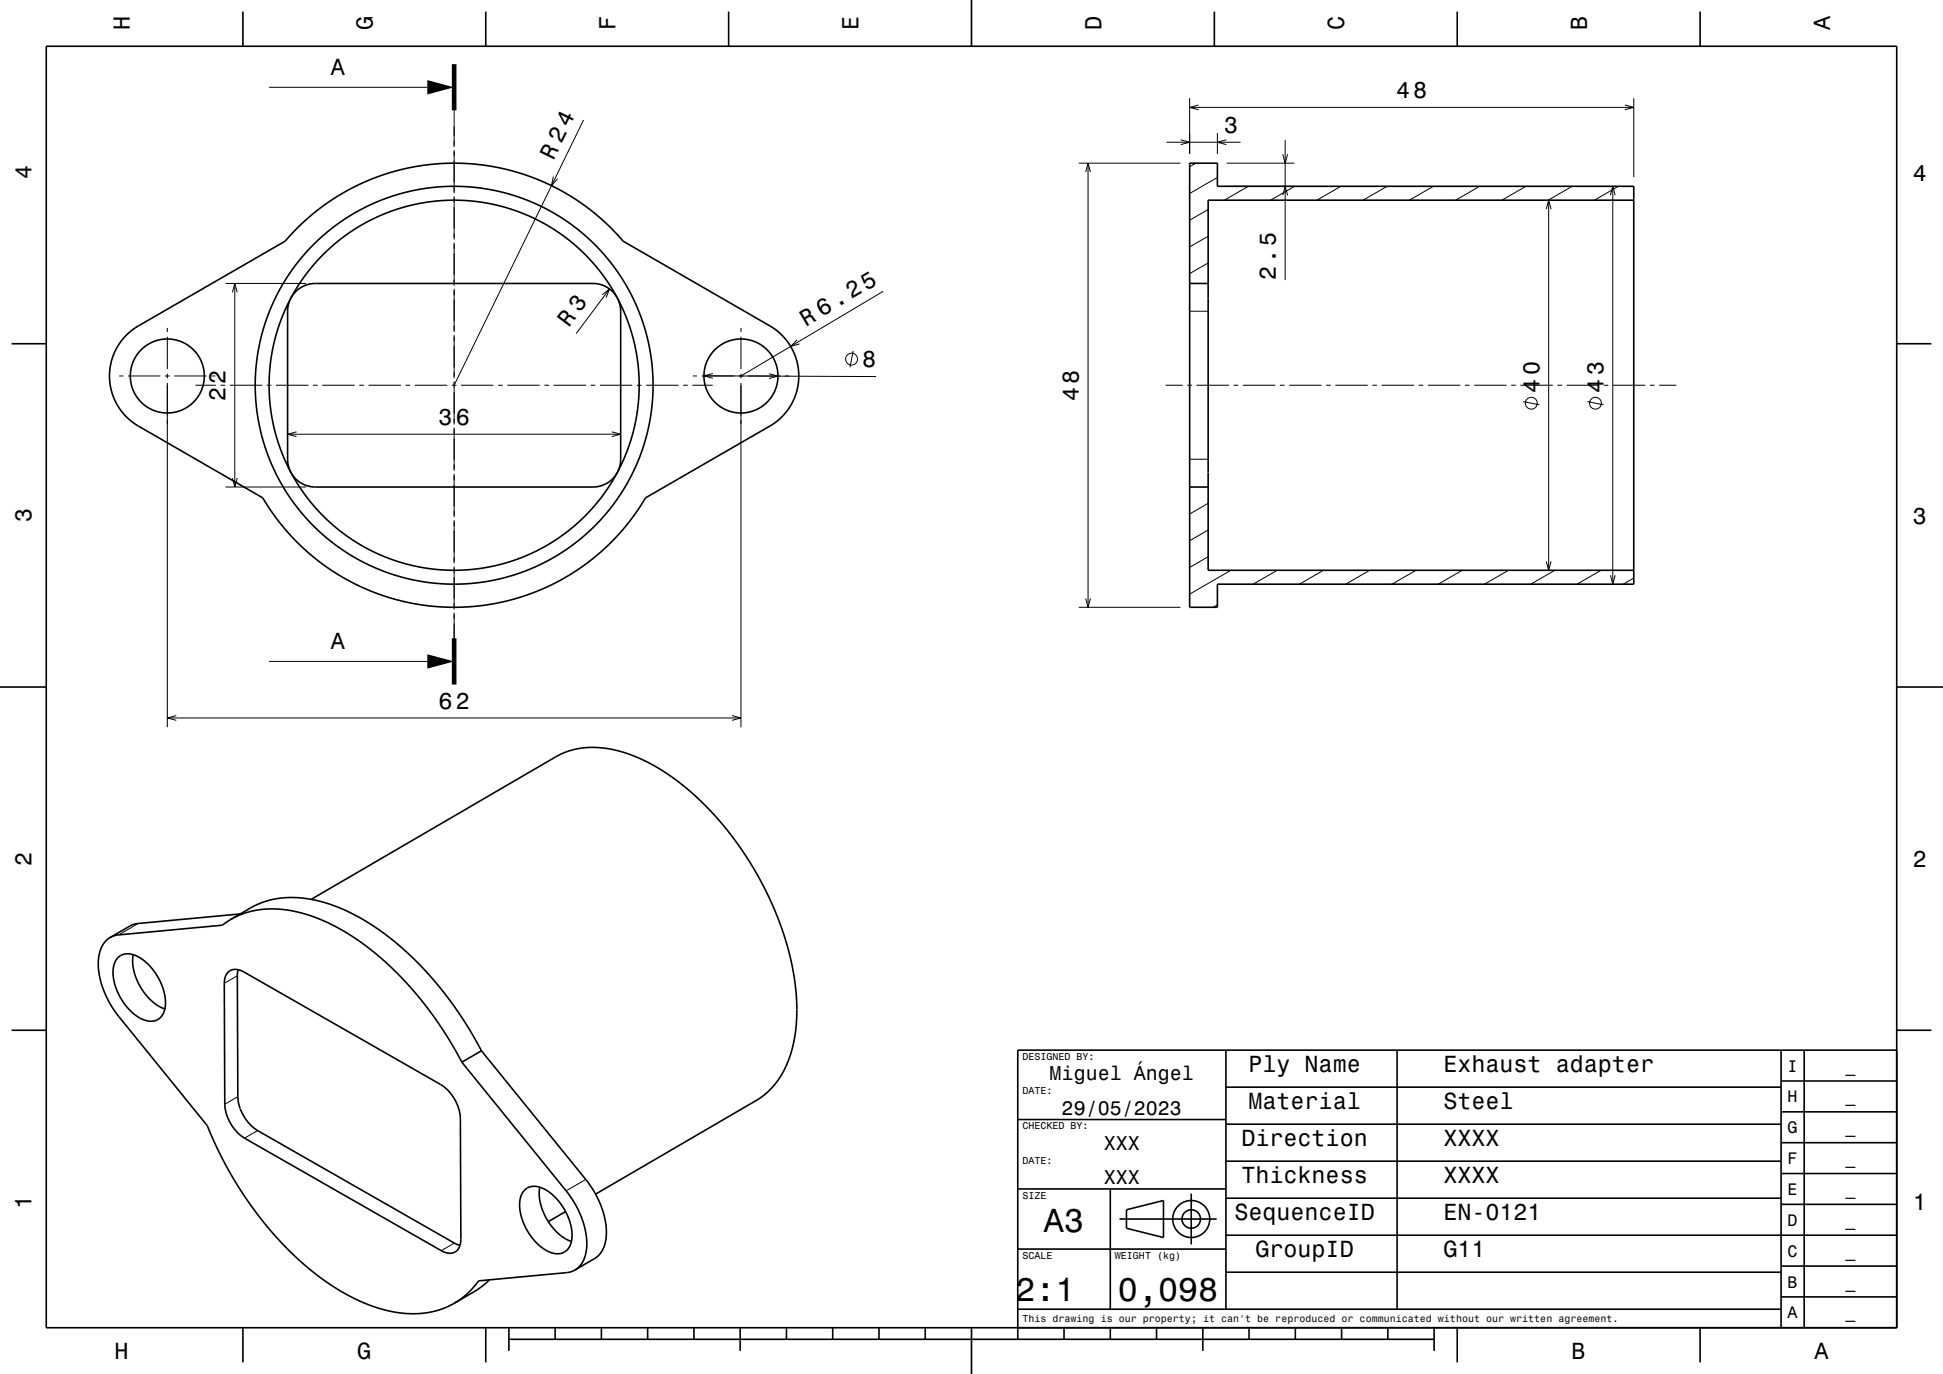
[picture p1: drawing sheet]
<svg xmlns="http://www.w3.org/2000/svg" width="420mm" height="297mm" viewBox="0 0 420 297" stroke-linecap="round" stroke-linejoin="round" font-family="sans-serif">
<g fill="none" stroke="#000" stroke-width=".22">
<path d="M58.2 18.9h34.2M98.2 23.9v7.9M98.2 32.4v9.4M119.6 38.2l-.4 1.9 1.3-1.5M126.1 25.9l-27.9 57.4M233.2 35.3h22M234.7 37.2l.5-1.9 .5 1.9M235.2 35.3v96M252.2 30.7h16M255.2 30.2l2 .5-2 .6M257.2 21.2v12.1M257.2 23.2h96"/>
<path d="M258.5 35.3l-1.3 .8M259.1 22.7l-1.9 .5 1.9 .5M263.2 38.4l-6 3.4M263.2 28.7v4.6M265.1 30.2l-1.9 .5 1.9 .6M265.2 35.3h14.6M277.3 33.3l.5 2 .5-2M277.8 30.3v30.2M351.2 22.7l2 .5-2 .5M353.2 21.2v17.1M98.2 42.4v9.4M98.2 52.4v9.4"/>
<path d="M261.2 56.8l-4 2.3M261.2 51.1l-4 2.3M261.2 45.3l-4 2.3M265.2 40.3h14.6l-5.1 3M269.8 40.3l-5.1 3M277.3 42.2l.5-1.9 .5 1.9M289.8 40.3l-5.1 3M299.8 40.3l-5.1 3M309.8 40.3l-5.1 3M319.8 40.3l-5.1 3M329.8 40.3l-5.1 3M334.2 45.2l.6-1.9 .5 1.9"/>
<path d="M334.8 43.3v80M339.8 40.3l-5.1 3M348.1 42.2l.5-1.9 .5 1.9M348.6 40.3v86M349.8 40.3l-5.1 3M36.2 70.9v.9M36.2 72.8v7M48.8 61.3h17.4M50.2 63.2l.6-1.9 .5 1.9M50.8 61.3v44M98.2 62.4v9.4M98.2 72.4v9.4"/>
<path d="M130.2 63.7l1.6-1.2-.8 1.8M131.8 62.5l-7.3 9.6M160.2 70.9v.9M160.2 72.8v7M172.3 73.4l-1.4 1.5 1.9-.6M184.4 75.9l-.7 3.5M190.9 63l-30.7 18.3M257.2 67.3h4M25.8 81.3h.9M27.7 81.3h7M35.7 81.3h1M36.2 80.8v1"/>
<path d="M36.2 82.8v74.4M37.7 81.3h7M42.3 83.3h4.4M45.7 81.3h.9M47.7 83.3h1M49.7 83.3h7M57.7 83.3h1M59.7 83.3h7M62.2 93.9h72M64.1 93.3l-1.9 .6 1.9 .5M67.7 83.3h1M69.7 83.3h7"/>
<path d="M77.7 83.3h1M79.7 83.3h7M87.7 83.3h1M89.7 83.3h7M97.7 83.3h1M98.2 82.4v9.4M98.2 92.4v9.4M99.7 83.3h7M107.7 83.3h1M109.7 83.3h7M117.7 83.3h1M119.7 83.3h7"/>
<path d="M127.7 83.3h1M129.7 83.3h7M132.2 93.3l2 .6-2 .5M137.7 83.3h1M139.7 83.3h7M147.7 83.3h1M149.7 83.3h4.4M149.8 81.3h.9M151.7 81.3h7M152.2 81.2l37.2 .2M154.1 80.7l-1.9 .5 1.9 .6M159.7 81.3h1"/>
<path d="M160.2 80.8v1M160.2 82.8v74.4M161.7 81.3h7M166.2 80.8l2 .5-2 .5M169.7 81.3h.9M252 83.3h3.7M256.7 83.3h1M257.2 99.3h4M258.7 83.3h7M266.7 83.3h1M268.7 83.3h7M276.7 83.3h1"/>
<path d="M278.7 83.3h7M286.7 83.3h1M288.7 83.3h7M296.7 83.3h1M298.7 83.3h7M306.7 83.3h1M308.7 83.3h7M316.7 83.3h1M318.7 83.3h7M326.7 83.3h1M328.7 83.3h7M329.3 86.8l3.5 .7"/>
<path d="M336.7 83.3h1M338.7 83.3h7M343.1 86.8l3.5 .7M346.7 83.3h1M348.7 83.3h7M356.7 83.3h1M358.7 83.3h3.7M48.8 105.3h17.4M50.2 103.3l.6 2 .5-2M98.2 102.4v9.4M98.2 112.4v9.4M257.3 105.3h-.1"/>
<path d="M261.2 114.6l-4 2.3M261.2 108.8l-4 2.3M98.2 122.4v9.4M98.2 132.4v6.8M233.2 131.3h22M234.7 129.3l.5 2 .5-2M261.2 120.3l-4 2.4M263.2 130.7l-1 .6M266.1 123.3l-8.9 5.1M276.1 123.3l-5.2 3M286.1 123.3l-5.2 3M296.1 123.3l-5.2 3"/>
<path d="M306.1 123.3l-5.2 3M316.1 123.3l-5.2 3M326.1 123.3l-5.2 3M334.2 121.3l.6 2 .5-2M336.1 123.3l-5.2 3M346.1 123.3l-5.2 3M348.1 124.3l.5 2 .5-2M353.2 125l-2.3 1.3M36.2 155.2h124M38.1 154.7l-1.9 .5 1.9 .5M58.2 143h34.2M158.2 154.7l2 .5-2 .5"/>
<path d="M29.9 199.6l-4.3 2.5M51.3 210.9l-2.8 1.7M51.4 237l-2.8 1.7M55.7 244.4l-2.8 1.6M126.6 254.9l-4.2 2.5M98.2 268.7l-2.8 1.6"/>
<circle cx="184.1" cy="77.6" r="1.28"/>
<circle cx="331" cy="87.2" r="1.28"/>
<circle cx="344.9" cy="87.2" r="1.28"/>
</g>
<g fill="none" stroke="#000" stroke-width=".35">
<path d="M10 10h400v277h-400zM52.5 2.5v7.5M105 2.5v7.5M157.5 2.5v7.5M210 0v10M262.5 2.5v7.5M315 2.5v7.5M367.5 2.5v7.5M257.2 35.3h6v5h90v86h-90v5h-6zM353.2 43.3h-92v21.1M2.5 74.3h7.5M27.3 72.4l2.4-1.8 31.9-18.5 3-3.1 3.7-3.3 3.6-2.6 3.5-2.1 5.7-2.6 5.2-1.6 5.4-1.1 6-.4 5.7 .3 5.9 1 5.5 1.7 5.5 2.4 3.9 2.2 3.9 2.8 3.3 3 3.3 3.4 32.9 19.1a12.5 12.5 0 0 1-1.2 20.9l-26.9 15.5-1.7 2.7-2.1 2.9-2.1 2.4-2.4 2.5-2.5 2.2-2.7 2.1-2.8 1.8-3 1.7-3.2 1.5-3.5 1.3-3.1 1-3.9 .8-3.7 .5-3.7 .3-3.8-.1-3.5-.3-5.1-1-4.6-1.4-4.8-2-4.6-2.6-4.7-3.3-4.2-3.9-3.8-4.3-3.2-4.8-26.9-15.5-2.1-1.6-1.9-2-1.1-2-.8-2.3-.3-2.8 .2-2.5 .7-2.3 1.2-2.3z"/>
<path d="M62.9 64.5l-.6 1.4-.1 1.4v32l.2 1.5 .5 1.3M62.9 64.4a6 6 0 0 1 5.3-3.1h60a6 6 0 0 1 5.2 3.1M133.5 64.5l.5 1.3 .2 1.5v32l-.2 1.4-.5 1.4M257.2 61.3h4M261.2 64.5v37.6M410 74.3h7.5M62.9 102.1a6 6 0 0 0 5.3 3.2h60a6 6 0 0 0 5.2-3.2M257.2 105.3h4M261.2 102.1v21.2h92M0 148.5h10M410 148.5h10M49.9 198.8l-1.8 1.2-22.5 2.1-1.8 .6"/>
<path d="M49.9 198.8l4.6-2.7 2.1-1 2.7-.7 3-.4 3.2 .1 3.7 .7 3.8 1.3 3.9 1.8 4.1 2.4 3.7 2.7 3.4 3 3.8 3.8 3 3.5 3.5 4.5 3 4.6 2.7 4.7M49.9 198.8l2.6-1.3 2.8-.7 3.1-.3 3.1 .1 3.3 .7 3.3 1 3.7 1.6 3.3 1.9 3.7 2.5 3.2 2.5 3.4 3.1 3.2 3.4 3.5 4.2 2.9 4 2.5 4 2.3 4.1M51.9 197.6l-22.3 2.1-1.4 .4-4.4 2.6M67.3 194.4l52.8-30.8 2.3-1.1 2-.5 3.3-.4 3.2 .2 3.6 .7 4 1.5 3.7 2 3.5 2.3 3.5 2.8 3.7 3.5 2.8 3 2.3 2.8 4.2 6.2 3.8 7 1.6 3.6 1.5 3.8 1.1 3.7 .9 3.6 .7 3.5 .3 3.5 .2 3.3-.2 2.8-.4 3.4-.6 2.6-1.2 3-1.4 2.6-1.9 2.4-2.1 1.8-35.8 20.9M23.8 202.7l-1.1 .9-.8 1.3-.5 1.7-.2 1.7 .2 1.9 .4 2 .8 2.3 1.1 2.3 2 3 19.1 23.5 3.3 7.2 3.6 6.3 4.4 6.3 4.9 5.7 4.9 4.7 4.9 3.7 5.3 3.2 4.7 2 2.4 .8 2.6 .5 4.2 .3 2.1-.2 2.3-.5 2-.7 1.8-.9M25.5 207a3.7 3.7 0 0 1 4.8 .1l1.6 1.2 1.4 1.6 1.1 1.7 .8 2.1a6.2 6.2 0 0 1-.6 6.3 4 4 0 0 1-5.1-.4l-1.4-1.2-1.4-1.6-1.1-2-.7-1.8a6.2 6.2 0 0 1 .6-6zM28.8 206.4a11.7 11.7 0 0 0 6.8 11.7M49.3 210.1a2.74 2.74 0 0 1 3.4 0l42.5 24.3a9.4 9.4 0 0 1 4.3 7.4l.1 26.1a2.59 2.59 0 0 1-1.2 2.7 2.59 2.59 0 0 1-3-.3l-42.5-24.3a9.4 9.4 0 0 1-4.3-7.3l-.1-26.1a3.4 3.4 0 0 1 .8-2.5zM51.5 209.6l-.2 1.2 .1 26.2 .1 1.3 .4 1.3M2.5 222.7h7.5M51.9 239.7a9.3 9.3 0 0 0 3.8 4.7l42.5 24.3 1.2 .5M99.8 229.6l22.6 27.8 2.1 3.2 1.2 2.5 .6 2.1 .5 2.2v1.8l-.2 1.7-.5 1.6-.8 1.2-1 .8"/>
<path d="M104.1 227.1l22.9 28.4 1.5 2.2 1.1 2.3 .9 2.5 .5 2.6v2.3l-.4 1.9-.6 1.3-.9 1-4.8 2.9M104.1 227.1l-4.3 2.5M265 235h120M265 227v56M302 227v56M385 233.7h25M385 227v60M390 227v60M410 222.7h7.5M410 227h-190v62.5M113.4 257.3a3.7 3.7 0 0 1 4.8 0l1.6 1.3 1.4 1.6 1.2 1.9 .8 2a5.9 5.9 0 0 1-.8 6.3 4.2 4.2 0 0 1-5.2-.7l-1.3-1.2-1.3-1.5-1-1.7-.7-1.8a6.3 6.3 0 0 1 .5-6.2zM116.7 256.6a11.7 11.7 0 0 0 6.8 11.7"/>
<path d="M220 257h45M220 242h45M240 257v26M257.5 258v11M265 259h120M265 251h120M265 243h120M385 253.7h25M385 247h25M385 240.3h25M105.8 276.7l-2.5 2-5.1 3M122.3 261.9l-3.8 2.2"/>
<path d="M124.3 274.5l-1.8 .6-19 1.8-2.5 2.7-2.8 2.1M220 270h45M242 263.5h21M243.5 261.5l8-2v8l-8-2zM265 275h120M265 267h145M385 273.7h25M385 260.3h25M52.5 287v7.5M105 287v7.5M110 289.5h200M110 287v5"/>
<path d="M120 287v2.5M130 287v2.5M140 287v2.5M150 287v2.5M160 287v5M170 287v2.5M180 287v2.5M190 287v2.5M200 287v2.5M210 287v10M220 283h165M230 287v2.5"/>
<path d="M240 287v2.5M250 287v2.5M260 287v5M270 287v2.5M280 287v2.5M290 287v2.5M300 287v2.5M310 287v5M315 287v7.5M367.5 287v7.5M385 280.3h25"/>
<circle cx="36.2" cy="81.3" r="8"/>
<circle cx="98.2" cy="83.3" r="40"/>
<circle cx="98.2" cy="83.3" r="43"/>
<circle cx="160.2" cy="81.3" r="8"/>
<circle cx="257.5" cy="263.5" r="2"/>
<circle cx="257.5" cy="263.5" r="4"/>
</g>
<path d="M98.2 13.9v10M98.2 138v10" fill="none" stroke="#000" stroke-width="1" stroke-linecap="butt"/>
<g fill="#000">
<path d="M92.4 17.3l5.8 1.6-5.8 1.5z" fill-rule="evenodd"/>
<path d="M92.4 141.4l5.8 1.6-5.8 1.5z" fill-rule="evenodd"/>
</g>
<g font-size="7.2">
<text x="225.7" y="266.3">A3</text>
<text x="219.5" y="281.3">2:1</text>
<text x="241.7" y="281.3">0,098</text>
</g>
<text font-size="5.1" x="119.6" y="34.8" transform="rotate(-64 119.6 34.8)">R 24</text>
<g font-size="5">
<text x="28.1" y="6.5" transform="rotate(-90 28.1 6.5)">H</text>
<text x="80.6" y="6.5" transform="rotate(-90 80.6 6.5)">G</text>
<text x="133.1" y="6.5" transform="rotate(-90 133.1 6.5)">F</text>
<text x="185.6" y="6.5" transform="rotate(-90 185.6 6.5)">E</text>
<text x="238.1" y="6.5" transform="rotate(-90 238.1 6.5)">D</text>
<text x="290.6" y="6.5" transform="rotate(-90 290.6 6.5)">C</text>
<text x="343.1" y="6.5" transform="rotate(-90 343.1 6.5)">B</text>
<text x="395.6" y="6.5" transform="rotate(-90 395.6 6.5)">A</text>
<text x="71.5" y="16.2">A</text>
<text x="301.8" y="21.2">48</text>
<text x="264.6" y="28.7">3</text>
<text x="6.8" y="38.7" transform="rotate(-90 6.8 38.7)">4</text>
<text x="413.5" y="39">4</text>
<text x="275.8" y="60.5" transform="rotate(-90 275.8 60.5)">2.5</text>
<text x="122.9" y="70.9" transform="rotate(-53 122.9 70.9)">R 3</text>
<text x="174.2" y="70.6" transform="rotate(-31 174.2 70.6)">R 6.25</text>
<text x="186.4" y="79.4">8</text>
<text x="48.8" y="86.7" transform="rotate(-90 48.8 86.7)">22</text>
<text x="233.2" y="86.7" transform="rotate(-90 233.2 86.7)">48</text>
<text x="332.8" y="84.9" transform="rotate(-90 332.8 84.9)">40</text>
<text x="346.6" y="84.9" transform="rotate(-90 346.6 84.9)">43</text>
<text x="94.8" y="91.9">36</text>
<text x="6.8" y="112.9" transform="rotate(-90 6.8 112.9)">3</text>
<text x="413.5" y="113.2">3</text>
<text x="71.5" y="140.3">A</text>
<text x="94.8" y="153.2">62</text>
<text x="6.8" y="187.1" transform="rotate(-90 6.8 187.1)">2</text>
<text x="413.5" y="187.4">2</text>
<text x="269.9" y="231.8">Ply Name</text>
<text x="312" y="231.8">Exhaust adapter</text>
<text x="269.9" y="239.8">Material</text>
<text x="312" y="239.8">Steel</text>
<text x="268.3" y="247.8">Direction</text>
<text x="312" y="247.8">XXXX</text>
<text x="268.3" y="255.8">Thickness</text>
<text x="312" y="255.8">XXXX</text>
<text x="6.8" y="261.3" transform="rotate(-90 6.8 261.3)">1</text>
<text x="266.8" y="263.8">SequenceID</text>
<text x="312" y="263.8">EN-0121</text>
<text x="413.5" y="261.6">1</text>
<text x="271.4" y="271.8">GroupID</text>
<text x="312" y="271.8">G11</text>
<text x="24.7" y="293.8">H</text>
<text x="77.2" y="293.8">G</text>
<text x="339.7" y="293.8">B</text>
<text x="392.2" y="293.8">A</text>
</g>
<g font-size="4.3">
<text x="226.9" y="233.5">Miguel Ángel</text>
<text x="229.5" y="241">29/05/2023</text>
<text x="238.6" y="248.5">XXX</text>
<text x="238.6" y="256">XXX</text>
</g>
<g font-size="3.6">
<text x="386.4" y="231.6">I</text>
<text x="398.9" y="231.6">_</text>
<text x="386.4" y="238.3">H</text>
<text x="398.9" y="238.3">_</text>
<text x="386.4" y="245">G</text>
<text x="398.9" y="245">_</text>
<text x="386.4" y="251.6">F</text>
<text x="398.9" y="251.6">_</text>
<text x="386.4" y="258.3">E</text>
<text x="398.9" y="258.3">_</text>
<text x="386.4" y="265">D</text>
<text x="398.9" y="265">_</text>
<text x="386.4" y="271.6">C</text>
<text x="398.9" y="271.6">_</text>
<text x="386.4" y="278.3">B</text>
<text x="398.9" y="278.3">_</text>
<text x="386.4" y="285">A</text>
<text x="398.9" y="285">_</text>
</g>
<g font-size="2.2">
<text x="221" y="229.1">DESIGNED BY:</text>
<text x="221" y="236.6">DATE:</text>
<text x="221" y="244.1">CHECKED BY:</text>
<text x="221" y="251.6">DATE:</text>
<text x="221" y="259.1">SIZE</text>
<text x="221" y="272.1">SCALE</text>
<text x="241" y="272.1">WEIGHT (kg)</text>
<text x="221" y="285.8">This drawing is our property; it can't be reproduced or communicated without our written agreement.</text>
</g>
</svg>
